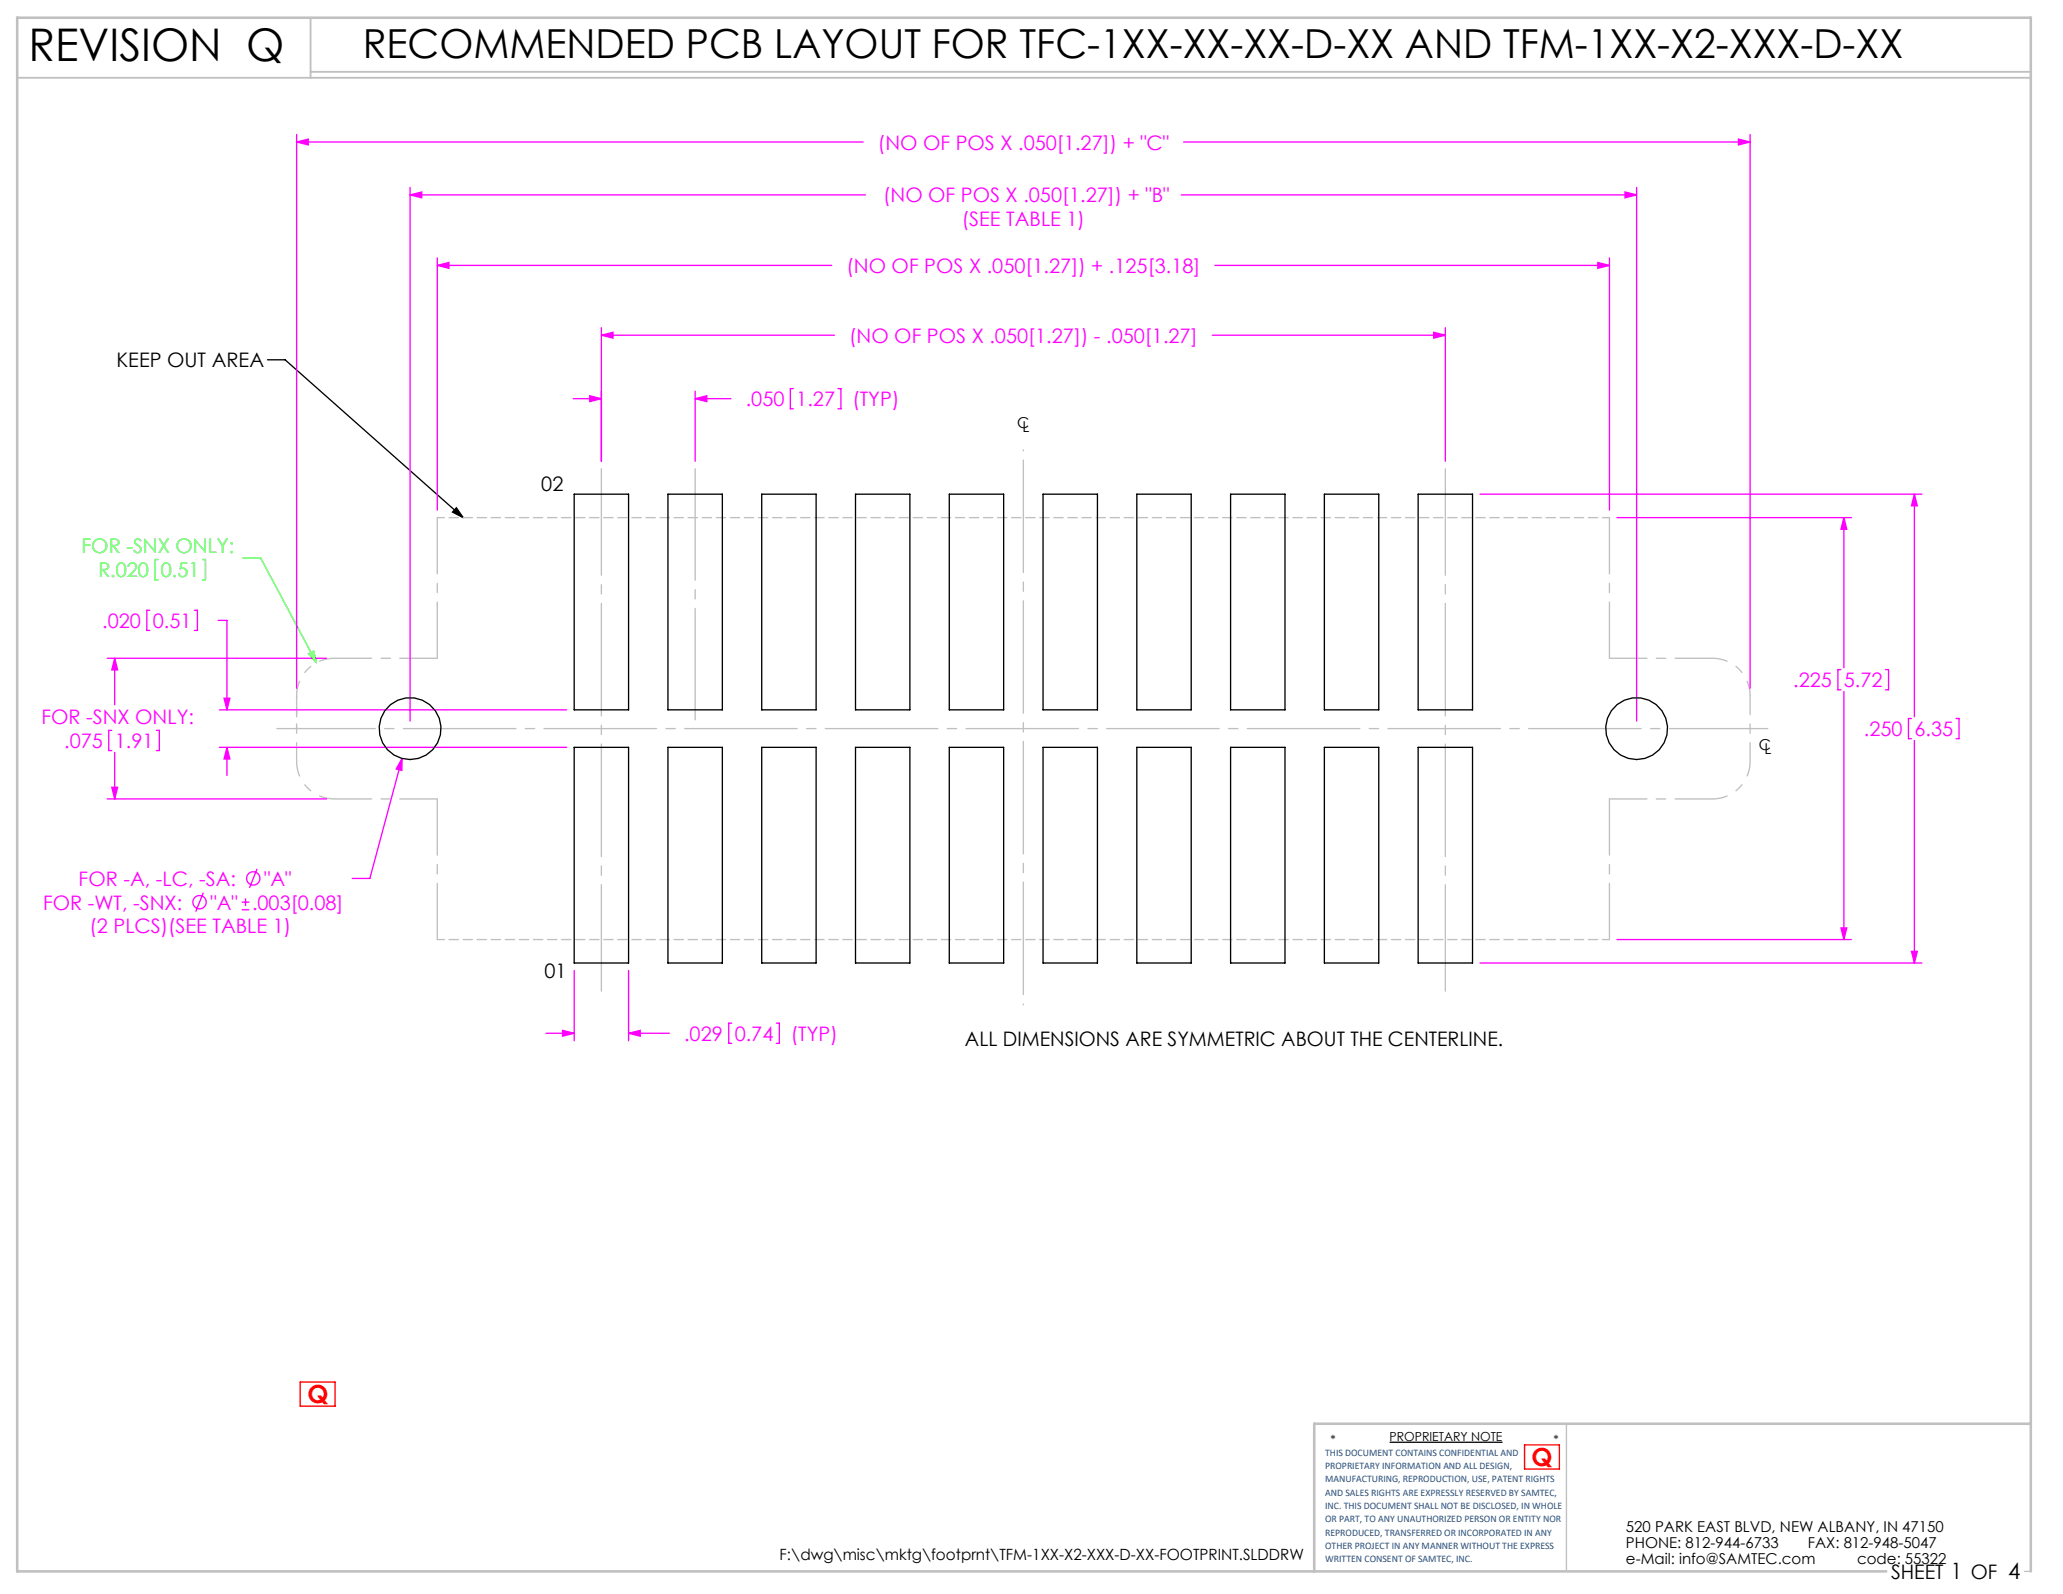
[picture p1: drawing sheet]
<svg xmlns="http://www.w3.org/2000/svg" width="279mm" height="216mm" viewBox="0 0 279 216" stroke-linecap="round" stroke-linejoin="round" font-family="sans-serif">
<path d="M36.2 48.7h2.4l24.1 21.4M61.8 68.8l.9 1.3-1.4-.7zM188.2 195.3h15.3" fill="none" stroke="#000" stroke-width=".18"/>
<path d="M212.2 192.8v20M274.2 212.8h.8" fill="none" stroke="#c0c0c0" stroke-width=".18"/>
<path d="M2.3 10.5h272.7M42.1 2.4v8.1M42.1 9.7h232.9" fill="none" stroke="#c0c0c0" stroke-width=".25"/>
<path d="M275 192.8h-97v20M255.5 212.8h-253.2v-210.4h272.7v210.4" fill="none" stroke="#c0c0c0" stroke-width=".35"/>
<g fill="none" stroke="#f0f" stroke-width=".18">
<path d="M40.2 19.2l1.5-.4v.8zM40.2 18.2v75M40.2 19.2h76.7M160.3 19.2h76.7M235.4 18.8l1.6 .4-1.6 .4zM237 18.2v75M55.5 26.4l1.6-.4v.8zM55.5 25.4v72.3M55.5 26.4h61.7M59.2 35.9l1.6-.3v.7zM59.2 34.9v34.2M59.2 35.9h53.4"/>
<path d="M160 26.4h61.7M164.6 35.9h53.4M216.4 35.6l1.6 .3-1.6 .4zM218 34.9v34.2M220.1 26l1.6 .4-1.6 .4zM221.7 25.4v72.3M77.6 54h3.8M79.9 53.6l1.5 .4-1.5 .4zM81.4 45.4l1.6-.4v.8zM81.4 44.4v18.1M81.4 45.4h31.6M94.1 54l1.6-.4v.8z"/>
<path d="M94.1 53v9.5M94.1 54h4.9M107.4 52.6h-.4v2.8h.4M113.5 52.6h.4v2.8h-.4M164.2 45.4h31.5M194.2 45l1.5 .4-1.5 .4zM195.7 44.4v18.1M200.4 66.9h59.9M219 70.1h31.7M249.7 70.1l.4 1.6h-.8zM249.7 70.1v20.4M259.3 66.9l.4 1.6h-.8z"/>
<path d="M259.3 66.9v30.2M14.5 89.2h29.7M15.1 98.9h-.4v2.8h.4M15.5 89.2l.4 1.5h-.8zM15.5 89.2v6.3M20.3 82.7h-.4v2.7h.4M21.2 98.9h.4v2.8h-.4M26.3 82.7h.4v2.7h-.4M29.5 84h1.2v12.1M29.7 96.1h47M30.3 94.6h.8l-.4 1.5zM249.3 90.7h-.4v2.7h.4"/>
<path d="M249.7 93.7v33.6M255.4 90.7h.4v2.7h-.4M258.9 97.3h-.4v2.8h.4M264.9 97.3h.4v2.8h-.4M14.5 108.2h29.7M15.1 106.6h.8l-.4 1.6zM15.5 101.9v6.3M29.7 101.2h47M30.7 101.2l.4 1.6h-.8zM30.7 101.2v3.8M34.8 117.7l-1 2.6M54.5 102.7l-.1 1.7-.7-.2z"/>
<path d="M54.5 102.7l-4.4 16.3h-2.4M259.3 100.3v30.1M27.5 120.9l-1 2.6M32.7 123.2h1.1M32.7 122.2h1.1M33.3 121.7v1M74 140h3.8M76.2 139.6l1.6 .4-1.6 .3zM77.8 131.5v9.5M85.1 140l1.6-.4v.7zM85.1 131.5v9.5M85.1 140h5.5"/>
<path d="M99.1 138.6h-.4v2.7h.4M105.1 138.6h.4v2.7h-.4M200.4 130.4h59.9M219 127.3h31.7M249.3 125.7h.8l-.4 1.6zM258.9 128.9h.8l-.4 1.5z"/>
<circle cx="34.3" cy="119" r=".9"/>
<circle cx="27" cy="122.2" r=".9"/>
</g>
<path d="M21.4 75.8h-.4v2.7h.4M27.4 75.8h.4v2.7h-.4M32.9 75.5h2.4l7.6 14.3M41.8 88.6l.7-.4 .4 1.6z" fill="none" stroke="#0f0" stroke-width=".18"/>
<path d="M45.3 89.2a5.1 5.1 0 0 0-5.1 5M231.9 89.2a5.1 5.1 0 0 1 5.1 5M45.3 108.2a5.1 5.1 0 0 1-5.1-5.1M231.9 108.2a5.1 5.1 0 0 0 5.1-5.1" fill="none" stroke="#c0c0c0" stroke-width=".18" stroke-dasharray="15.2 1.3 1.3 1.3" stroke-dashoffset="13.2" stroke-linecap="butt"/>
<path d="M40.7 187.2h4.7v3.3h-4.7zM206.5 195.7h4.7v3.3h-4.7z" fill="none" stroke="#f00" stroke-width=".18"/>
<path d="M37.5 98.7h201.9" fill="none" stroke="#c0c0c0" stroke-width=".18" stroke-dasharray="15.2 1.3 1.3 1.3" stroke-dashoffset="1.9"/>
<path d="M138.6 60.9v75.2" fill="none" stroke="#c0c0c0" stroke-width=".18" stroke-dasharray="15.2 1.3 1.3 1.3" stroke-dashoffset="-1.4"/>
<path d="M81.4 63.5v70.8M195.7 63.5v70.8" fill="none" stroke="#c0c0c0" stroke-width=".18" stroke-dasharray="15.2 1.3 1.3 1.3" stroke-dashoffset=".8"/>
<path d="M94.1 63.5v34" fill="none" stroke="#c0c0c0" stroke-width=".18" stroke-dasharray="15.2 1.3 1.3 1.3" stroke-dashoffset=".1"/>
<path d="M45.3 89.2h13.9M231.9 89.2h-13.9M45.3 108.2h13.9M231.9 108.2h-13.9" fill="none" stroke="#c0c0c0" stroke-width=".18" stroke-dasharray="15.2 1.3 1.3 1.3" stroke-dashoffset="10.2"/>
<path d="M59.2 89.2v-19.1M218 89.2v-19.1M59.2 108.2v19.1M218 108.2v19.1" fill="none" stroke="#c0c0c0" stroke-width=".18" stroke-dasharray="15.2 1.3 1.3 1.3" stroke-dashoffset="7.6"/>
<path d="M40.2 94.2v8.9M237 94.2v8.9" fill="none" stroke="#c0c0c0" stroke-width=".18" stroke-dasharray="15.2 1.3 1.3 1.3" stroke-dashoffset="12.7"/>
<path d="M40.2 94.2v4.5" fill="none" stroke="#c0c0c0" stroke-width=".18" stroke-dasharray="15.2 1.3 1.3 1.3" stroke-dashoffset="14.9"/>
<path d="M59.2 70.1h158.8M59.2 127.3h158.8" fill="none" stroke="#c0c0c0" stroke-width=".18" stroke-dasharray="1.3 .6" stroke-dashoffset=".3"/>
<path d="M61.8 68.8l.9 1.3-1.4-.7z" fill="#000"/>
<path d="M41.8 88.6l.7-.4 .4 1.6z" fill="#0f0"/>
<g fill="#f0f">
<path d="M79.9 53.6l1.5 .4-1.5 .4zM94.1 54l1.6-.4v.8zM81.4 45.4l1.6-.4v.8zM194.2 45l1.5 .4-1.5 .4zM249.7 70.1l.4 1.6h-.8zM249.3 125.7h.8l-.4 1.6zM40.2 19.2l1.5-.4v.8zM235.4 18.8l1.6 .4-1.6 .4zM59.2 35.9l1.6-.3v.7zM216.4 35.6l1.6 .3-1.6 .4zM15.5 89.2l.4 1.5h-.8zM15.1 106.6h.8l-.4 1.6z"/>
<path d="M54.5 102.7l-.8 1.5 .7 .2zM55.5 26.4l1.6-.4v.8zM220.1 26l1.6 .4-1.6 .4zM76.2 139.6l1.6 .4-1.6 .3zM85.1 140l1.6-.4v.7zM30.7 101.2l.4 1.6h-.8zM30.3 94.6h.8l-.4 1.5zM259.3 66.9l.4 1.6h-.8zM258.9 128.9h.8l-.4 1.5z"/>
</g>
<g fill="none" stroke="#000" stroke-width=".18">
<path d="M77.8 66.9h7.3v29.2h-7.3zM90.5 66.9h7.3v29.2h-7.3zM103.2 66.9h7.3v29.2h-7.3zM115.9 66.9h7.3v29.2h-7.3zM128.6 66.9h7.3v29.2h-7.3zM141.3 66.9h7.3v29.2h-7.3zM154 66.9h7.3v29.2h-7.3zM166.7 66.9h7.3v29.2h-7.3zM179.4 66.9h7.3v29.2h-7.3zM192.1 66.9h7.3v29.2h-7.3zM77.8 101.2h7.3v29.2h-7.3zM90.5 101.2h7.3v29.2h-7.3z"/>
<path d="M103.2 101.2h7.3v29.2h-7.3zM115.9 101.2h7.3v29.2h-7.3zM128.6 101.2h7.3v29.2h-7.3zM141.3 101.2h7.3v29.2h-7.3zM154 101.2h7.3v29.2h-7.3zM166.7 101.2h7.3v29.2h-7.3zM179.4 101.2h7.3v29.2h-7.3zM192.1 101.2h7.3v29.2h-7.3z"/>
<circle cx="55.5" cy="98.7" r="4.2"/>
<circle cx="221.7" cy="98.7" r="4.2"/>
</g>
<text font-size="6.1" x="3.8" y="8.2">REVISION Q</text>
<text font-size="5.4" x="49.1" y="7.8">RECOMMENDED PCB LAYOUT FOR TFC-1XX-XX-XX-D-XX AND TFM-1XX-X2-XXX-D-XX</text>
<g font-size="3.4" fill="#f00">
<text x="41.6" y="190">Q</text>
<text x="207.4" y="198.5">Q</text>
</g>
<g font-size="2.7" fill="#f0f">
<text x="118.9" y="20.3">(NO OF POS X .050[1.27]) + &quot;C&quot;</text>
<text x="119.6" y="27.4">(NO OF POS X .050[1.27]) + &quot;B&quot;</text>
<text x="130.3" y="30.6">(SEE TABLE 1)</text>
<text x="114.6" y="37">(NO OF POS X .050[1.27]) + .125[3.18]</text>
<text x="115" y="46.4">(NO OF POS X .050[1.27]) - .050[1.27]</text>
<text x="101" y="55">.050</text>
<text x="107.8" y="55">1.27</text>
<text x="115.4" y="55">(TYP)</text>
<text x="13.8" y="85">.020</text>
<text x="20.7" y="85">0.51</text>
<text x="242.9" y="93.1">.225</text>
<text x="249.7" y="93.1">5.72</text>
<text x="5.6" y="98.1">FOR -SNX ONLY:</text>
<text x="8.7" y="101.3">.075</text>
<text x="15.5" y="101.3">1.91</text>
<text x="252.4" y="99.7">.250</text>
<text x="259.3" y="99.7">6.35</text>
<text x="10.7" y="120">FOR -A, -LC, -SA:</text>
<text x="35.8" y="120">&quot;A&quot;</text>
<text x="5.8" y="123.2">FOR -WT, -SNX:</text>
<text x="28.5" y="123.2">&quot;A&quot;</text>
<text x="34.1" y="123.2">.003[0.08]</text>
<text x="12.1" y="126.4">(2 PLCS)(SEE TABLE 1)</text>
<text x="92.7" y="141">.029</text>
<text x="99.5" y="141">0.74</text>
<text x="107.1" y="141">(TYP)</text>
</g>
<g font-size="2.7">
<text x="15.8" y="49.7">KEEP OUT AREA</text>
<text x="73.3" y="66.5">02</text>
<text x="73.7" y="132.5">01</text>
<text x="130.7" y="141.7">ALL DIMENSIONS ARE SYMMETRIC ABOUT THE CENTERLINE.</text>
<text x="256.1" y="213.9">SHEET 1 OF 4</text>
</g>
<g font-size="2.7" fill="#0f0">
<text x="11.1" y="74.9">FOR -SNX ONLY:</text>
<text x="13.3" y="78.2">R.020</text>
<text x="21.8" y="78.2">0.51</text>
</g>
<text font-size="2.1" x="105.6" y="211.3">F:\dwg\misc\mktg\footprnt\TFM-1XX-X2-XXX-D-XX-FOOTPRINT.SLDDRW</text>
<g font-size="2">
<text x="137.7" y="58">C</text>
<text x="138.5" y="58.6">L</text>
<text x="238.2" y="101.6">C</text>
<text x="239" y="102.2">L</text>
<text x="220.2" y="207.5">520 PARK EAST BLVD, NEW ALBANY, IN 47150</text>
<text x="220.2" y="209.7">PHONE: 812-944-6733</text>
<text x="244.8" y="209.7">FAX: 812-948-5047</text>
<text x="220.2" y="211.8">e-Mail: info@SAMTEC.com</text>
<text x="251.5" y="211.8">code: 55322</text>
</g>
<g font-size="1.7">
<text x="180.2" y="195.6">*</text>
<text x="188.2" y="195.2">PROPRIETARY NOTE</text>
<text x="210.4" y="195.6">*</text>
</g>
<g font-size="1.4" fill="#1f497d">
<text x="179.5" y="197.2">THIS DOCUMENT CONTAINS CONFIDENTIAL AND</text>
<text x="179.5" y="199">PROPRIETARY INFORMATION AND ALL DESIGN,</text>
<text x="179.5" y="200.8">MANUFACTURING, REPRODUCTION, USE, PATENT RIGHTS</text>
<text x="179.5" y="202.6">AND SALES RIGHTS ARE EXPRESSLY RESERVED BY SAMTEC,</text>
<text x="179.5" y="204.4">INC. THIS DOCUMENT SHALL NOT BE DISCLOSED, IN WHOLE</text>
<text x="179.5" y="206.2">OR PART, TO ANY UNAUTHORIZED PERSON OR ENTITY NOR</text>
<text x="179.5" y="208">REPRODUCED, TRANSFERRED OR INCORPORATED IN ANY</text>
<text x="179.5" y="209.8">OTHER PROJECT IN ANY MANNER WITHOUT THE EXPRESS</text>
<text x="179.5" y="211.6">WRITTEN CONSENT OF SAMTEC, INC.</text>
</g>
</svg>
